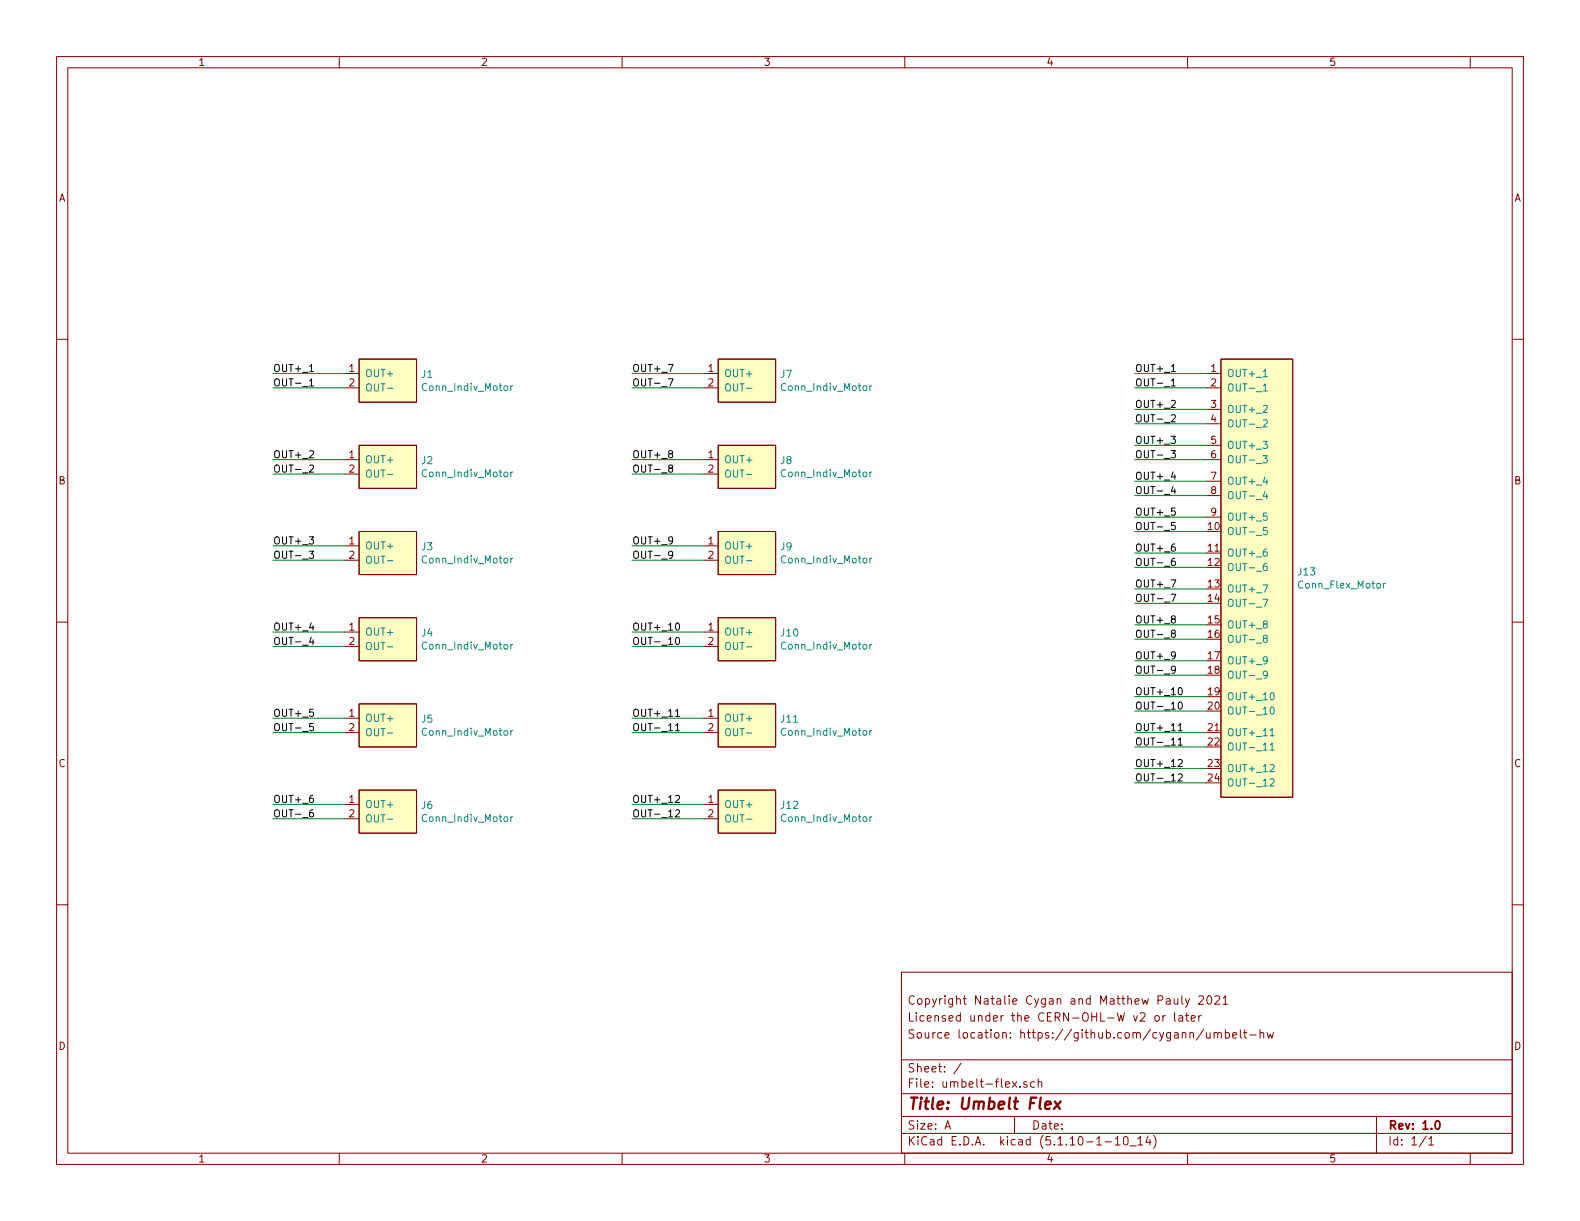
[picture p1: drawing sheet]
EESchema Schematic File Version 4
EELAYER 30 0
EELAYER END
$Descr A 11000 8500
encoding utf-8
Sheet 1 1
Title "Umbelt Flex"
Date ""
Rev "1.0"
Comp ""
Comment1 "Source location: https://github.com/cygann/umbelt-hw"
Comment2 "Licensed under the CERN-OHL-W v2 or later"
Comment3 "Copyright Natalie Cygan and Matthew Pauly 2021"
Comment4 ""
$EndDescr
$Comp
L umbelt-flex:Conn_Flex_Motor J13
U 1 1
P 8500 2500
F 0 "J13" H 9028 1021 50  0000 L CNN
F 1 "Conn_Flex_Motor" H 9028 930 50  0000 L CNN
F 2 "umbelt-flex:Conn_Flex_Motor" H 8500 2500 50  0001 C CNN
F 3 "" H 8500 2500 50  0001 C CNN
	1    8500 2500
	1    0    0    -1  
$EndComp
$Comp
L umbelt-flex:Conn_Indiv_Motor J1
U 1 1
P 2700 2650
F 0 "J1" H 2928 2696 50  0000 L CNN
F 1 "Conn_Indiv_Motor" H 2928 2605 50  0000 L CNN
F 2 "umbelt-flex:Conn_Indiv_Motor" H 2700 2650 50  0001 C CNN
F 3 "" H 2700 2650 50  0001 C CNN
	1    2700 2650
	1    0    0    -1  
$EndComp
$Comp
L umbelt-flex:Conn_Indiv_Motor J2
U 1 1
P 2700 3250
F 0 "J2" H 2928 3296 50  0000 L CNN
F 1 "Conn_Indiv_Motor" H 2928 3205 50  0000 L CNN
F 2 "umbelt-flex:Conn_Indiv_Motor" H 2700 3250 50  0001 C CNN
F 3 "" H 2700 3250 50  0001 C CNN
	1    2700 3250
	1    0    0    -1  
$EndComp
$Comp
L umbelt-flex:Conn_Indiv_Motor J3
U 1 1
P 2700 3850
F 0 "J3" H 2928 3896 50  0000 L CNN
F 1 "Conn_Indiv_Motor" H 2928 3805 50  0000 L CNN
F 2 "umbelt-flex:Conn_Indiv_Motor" H 2700 3850 50  0001 C CNN
F 3 "" H 2700 3850 50  0001 C CNN
	1    2700 3850
	1    0    0    -1  
$EndComp
$Comp
L umbelt-flex:Conn_Indiv_Motor J4
U 1 1
P 2700 4450
F 0 "J4" H 2928 4496 50  0000 L CNN
F 1 "Conn_Indiv_Motor" H 2928 4405 50  0000 L CNN
F 2 "umbelt-flex:Conn_Indiv_Motor" H 2700 4450 50  0001 C CNN
F 3 "" H 2700 4450 50  0001 C CNN
	1    2700 4450
	1    0    0    -1  
$EndComp
$Comp
L umbelt-flex:Conn_Indiv_Motor J5
U 1 1
P 2700 5050
F 0 "J5" H 2928 5096 50  0000 L CNN
F 1 "Conn_Indiv_Motor" H 2928 5005 50  0000 L CNN
F 2 "umbelt-flex:Conn_Indiv_Motor" H 2700 5050 50  0001 C CNN
F 3 "" H 2700 5050 50  0001 C CNN
	1    2700 5050
	1    0    0    -1  
$EndComp
$Comp
L umbelt-flex:Conn_Indiv_Motor J6
U 1 1
P 2700 5650
F 0 "J6" H 2928 5696 50  0000 L CNN
F 1 "Conn_Indiv_Motor" H 2928 5605 50  0000 L CNN
F 2 "umbelt-flex:Conn_Indiv_Motor" H 2700 5650 50  0001 C CNN
F 3 "" H 2700 5650 50  0001 C CNN
	1    2700 5650
	1    0    0    -1  
$EndComp
$Comp
L umbelt-flex:Conn_Indiv_Motor J8
U 1 1
P 5200 3250
F 0 "J8" H 5428 3296 50  0000 L CNN
F 1 "Conn_Indiv_Motor" H 5428 3205 50  0000 L CNN
F 2 "umbelt-flex:Conn_Indiv_Motor" H 5200 3250 50  0001 C CNN
F 3 "" H 5200 3250 50  0001 C CNN
	1    5200 3250
	1    0    0    -1  
$EndComp
$Comp
L umbelt-flex:Conn_Indiv_Motor J9
U 1 1
P 5200 3850
F 0 "J9" H 5428 3896 50  0000 L CNN
F 1 "Conn_Indiv_Motor" H 5428 3805 50  0000 L CNN
F 2 "umbelt-flex:Conn_Indiv_Motor" H 5200 3850 50  0001 C CNN
F 3 "" H 5200 3850 50  0001 C CNN
	1    5200 3850
	1    0    0    -1  
$EndComp
$Comp
L umbelt-flex:Conn_Indiv_Motor J10
U 1 1
P 5200 4450
F 0 "J10" H 5428 4496 50  0000 L CNN
F 1 "Conn_Indiv_Motor" H 5428 4405 50  0000 L CNN
F 2 "umbelt-flex:Conn_Indiv_Motor" H 5200 4450 50  0001 C CNN
F 3 "" H 5200 4450 50  0001 C CNN
	1    5200 4450
	1    0    0    -1  
$EndComp
$Comp
L umbelt-flex:Conn_Indiv_Motor J11
U 1 1
P 5200 5050
F 0 "J11" H 5428 5096 50  0000 L CNN
F 1 "Conn_Indiv_Motor" H 5428 5005 50  0000 L CNN
F 2 "umbelt-flex:Conn_Indiv_Motor" H 5200 5050 50  0001 C CNN
F 3 "" H 5200 5050 50  0001 C CNN
	1    5200 5050
	1    0    0    -1  
$EndComp
$Comp
L umbelt-flex:Conn_Indiv_Motor J12
U 1 1
P 5200 5650
F 0 "J12" H 5428 5696 50  0000 L CNN
F 1 "Conn_Indiv_Motor" H 5428 5605 50  0000 L CNN
F 2 "umbelt-flex:Conn_Indiv_Motor" H 5200 5650 50  0001 C CNN
F 3 "" H 5200 5650 50  0001 C CNN
	1    5200 5650
	1    0    0    -1  
$EndComp
$Comp
L umbelt-flex:Conn_Indiv_Motor J7
U 1 1
P 5200 2650
F 0 "J7" H 5428 2696 50  0000 L CNN
F 1 "Conn_Indiv_Motor" H 5428 2605 50  0000 L CNN
F 2 "umbelt-flex:Conn_Indiv_Motor" H 5200 2650 50  0001 C CNN
F 3 "" H 5200 2650 50  0001 C CNN
	1    5200 2650
	1    0    0    -1  
$EndComp
Text Label 1900 2600 0    50   ~ 0
OUT+_1
Text Label 1900 3200 0    50   ~ 0
OUT+_2
Text Label 1900 3800 0    50   ~ 0
OUT+_3
Text Label 1900 4400 0    50   ~ 0
OUT+_4
Text Label 1900 5000 0    50   ~ 0
OUT+_5
Text Label 1900 5600 0    50   ~ 0
OUT+_6
Text Label 4400 5600 0    50   ~ 0
OUT+_12
Text Label 4400 5000 0    50   ~ 0
OUT+_11
Text Label 4400 4400 0    50   ~ 0
OUT+_10
Text Label 4400 3800 0    50   ~ 0
OUT+_9
Text Label 4400 3200 0    50   ~ 0
OUT+_8
Text Label 4400 2600 0    50   ~ 0
OUT+_7
Text Label 1900 2700 0    50   ~ 0
OUT-_1
Text Label 1900 3300 0    50   ~ 0
OUT-_2
Text Label 1900 3900 0    50   ~ 0
OUT-_3
Text Label 1900 4500 0    50   ~ 0
OUT-_4
Text Label 1900 5100 0    50   ~ 0
OUT-_5
Text Label 1900 5700 0    50   ~ 0
OUT-_6
Text Label 4400 5700 0    50   ~ 0
OUT-_12
Text Label 4400 5100 0    50   ~ 0
OUT-_11
Text Label 4400 4500 0    50   ~ 0
OUT-_10
Text Label 4400 3900 0    50   ~ 0
OUT-_9
Text Label 4400 3300 0    50   ~ 0
OUT-_8
Text Label 4400 2700 0    50   ~ 0
OUT-_7
Text Label 7900 2600 0    50   ~ 0
OUT+_1
Text Label 7900 2850 0    50   ~ 0
OUT+_2
Text Label 7900 3100 0    50   ~ 0
OUT+_3
Text Label 7900 3350 0    50   ~ 0
OUT+_4
Text Label 7900 3600 0    50   ~ 0
OUT+_5
Text Label 7900 3850 0    50   ~ 0
OUT+_6
Text Label 7900 2700 0    50   ~ 0
OUT-_1
Text Label 7900 2950 0    50   ~ 0
OUT-_2
Text Label 7900 3200 0    50   ~ 0
OUT-_3
Text Label 7900 3450 0    50   ~ 0
OUT-_4
Text Label 7900 3700 0    50   ~ 0
OUT-_5
Text Label 7900 3950 0    50   ~ 0
OUT-_6
Text Label 7900 5350 0    50   ~ 0
OUT+_12
Text Label 7900 5100 0    50   ~ 0
OUT+_11
Text Label 7900 4850 0    50   ~ 0
OUT+_10
Text Label 7900 4600 0    50   ~ 0
OUT+_9
Text Label 7900 4350 0    50   ~ 0
OUT+_8
Text Label 7900 4100 0    50   ~ 0
OUT+_7
Text Label 7900 5450 0    50   ~ 0
OUT-_12
Text Label 7900 5200 0    50   ~ 0
OUT-_11
Text Label 7900 4950 0    50   ~ 0
OUT-_10
Text Label 7900 4700 0    50   ~ 0
OUT-_9
Text Label 7900 4450 0    50   ~ 0
OUT-_8
Text Label 7900 4200 0    50   ~ 0
OUT-_7
Wire Wire Line
	1900 2600 2400 2600
Wire Wire Line
	1900 2700 2400 2700
Wire Wire Line
	1900 3200 2400 3200
Wire Wire Line
	1900 3300 2400 3300
Wire Wire Line
	1900 3800 2400 3800
Wire Wire Line
	1900 3900 2400 3900
Wire Wire Line
	1900 4400 2400 4400
Wire Wire Line
	1900 4500 2400 4500
Wire Wire Line
	1900 5000 2400 5000
Wire Wire Line
	1900 5100 2400 5100
Wire Wire Line
	1900 5600 2400 5600
Wire Wire Line
	1900 5700 2400 5700
Wire Wire Line
	4400 5700 4900 5700
Wire Wire Line
	4400 5600 4900 5600
Wire Wire Line
	4400 5000 4900 5000
Wire Wire Line
	4400 5100 4900 5100
Wire Wire Line
	4400 4400 4900 4400
Wire Wire Line
	4400 4500 4900 4500
Wire Wire Line
	4400 3800 4900 3800
Wire Wire Line
	4400 3900 4900 3900
Wire Wire Line
	4400 3200 4900 3200
Wire Wire Line
	4400 3300 4900 3300
Wire Wire Line
	4400 2600 4900 2600
Wire Wire Line
	4400 2700 4900 2700
Wire Wire Line
	7900 2600 8400 2600
Wire Wire Line
	7900 2700 8400 2700
Wire Wire Line
	7900 2850 8400 2850
Wire Wire Line
	7900 2950 8400 2950
Wire Wire Line
	7900 3100 8400 3100
Wire Wire Line
	7900 3200 8400 3200
Wire Wire Line
	7900 3350 8400 3350
Wire Wire Line
	7900 3450 8400 3450
Wire Wire Line
	7900 3600 8400 3600
Wire Wire Line
	7900 3700 8400 3700
Wire Wire Line
	7900 3850 8400 3850
Wire Wire Line
	7900 3950 8400 3950
Wire Wire Line
	7900 4100 8400 4100
Wire Wire Line
	7900 4200 8400 4200
Wire Wire Line
	7900 4350 8400 4350
Wire Wire Line
	7900 4450 8400 4450
Wire Wire Line
	7900 4600 8400 4600
Wire Wire Line
	7900 4700 8400 4700
Wire Wire Line
	7900 4850 8400 4850
Wire Wire Line
	7900 4950 8400 4950
Wire Wire Line
	7900 5100 8400 5100
Wire Wire Line
	7900 5200 8400 5200
Wire Wire Line
	7900 5350 8400 5350
Wire Wire Line
	7900 5450 8400 5450
$EndSCHEMATC
